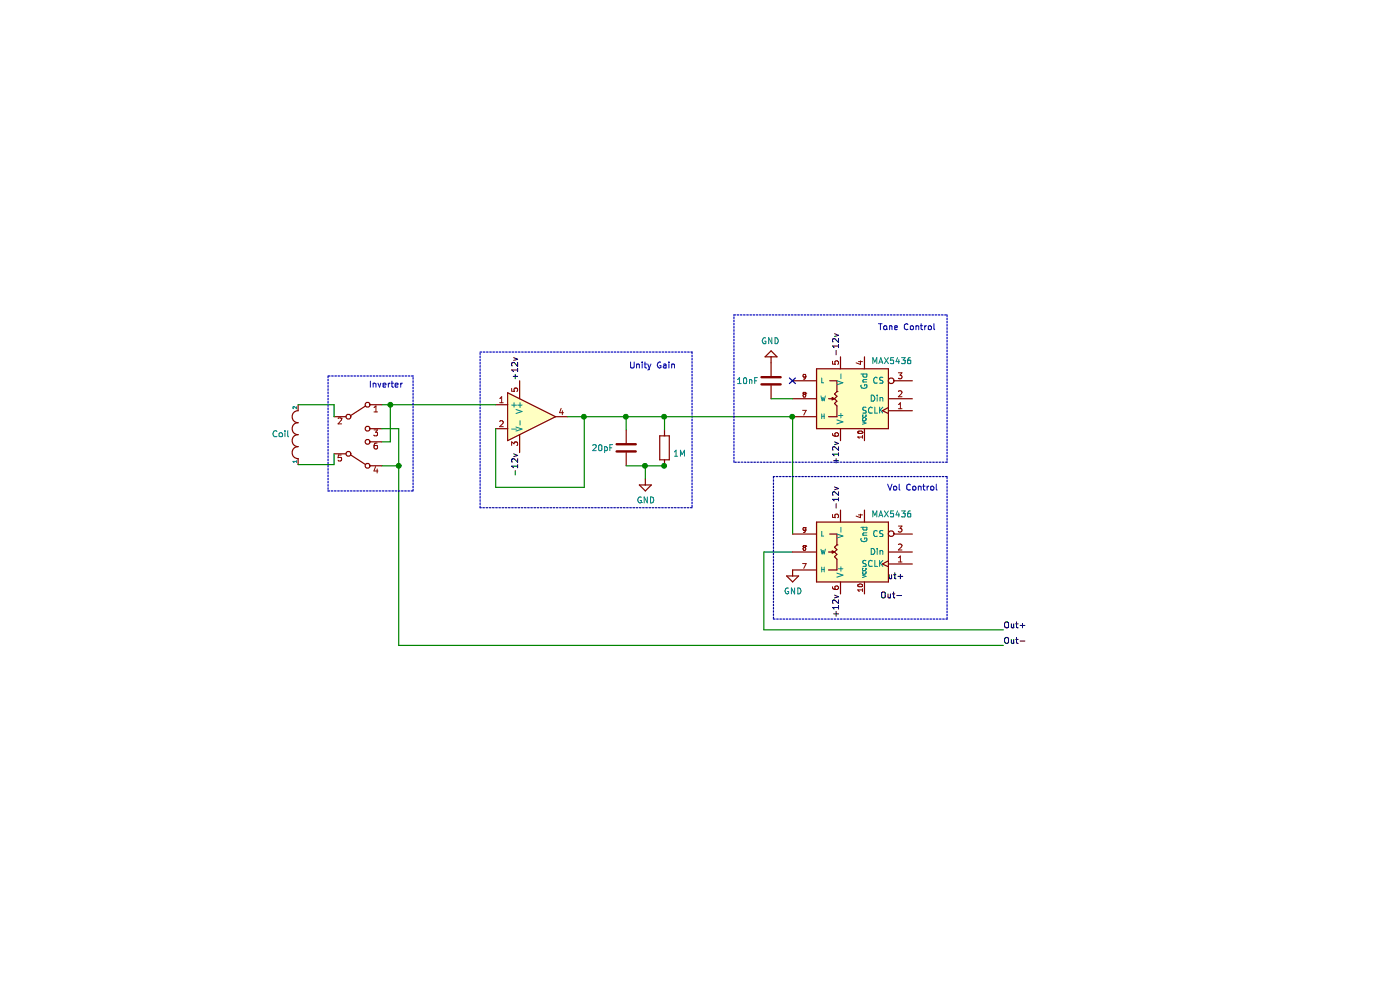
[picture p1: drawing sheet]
EESchema Schematic File Version 4
LIBS:Unity Gain Digipot Vol-tone-cache
EELAYER 26 0
EELAYER END
$Descr A4 11693 8268
encoding utf-8
Sheet 1 1
Title ""
Date ""
Rev ""
Comp ""
Comment1 ""
Comment2 ""
Comment3 ""
Comment4 ""
$EndDescr
$Comp
L Amplifier_Audio:LM1875 U?
U 1 1
P 4440 3480
F 0 "U?" H 4470 3660 50  0001 L CNN
F 1 "LM1875" H 4783 3434 50  0001 L CNN
F 2 "Package_TO_SOT_THT:TO-220-5_Vertical_StaggeredType1_Py3.7mm" H 4440 3480 50  0001 C CIN
F 3 "http://www.ti.com/lit/ds/symlink/lm1875.pdf" H 4440 3480 50  0001 C CNN
	1    4440 3480
	1    0    0    -1  
$EndComp
$Comp
L Device:R R?
U 1 1
P 5550 3740
F 0 "R?" H 5620 3787 50  0001 L CNN
F 1 "1M" H 5620 3694 50  0000 L CNN
F 2 "" V 5480 3740 50  0001 C CNN
F 3 "~" H 5550 3740 50  0001 C CNN
	1    5550 3740
	1    0    0    -1  
$EndComp
$Comp
L Device:C C?
U 1 1
P 5230 3740
F 0 "C?" H 5345 3787 50  0001 L CNN
F 1 "20pF" H 4940 3740 50  0000 L CNN
F 2 "" H 5268 3590 50  0001 C CNN
F 3 "~" H 5230 3740 50  0001 C CNN
	1    5230 3740
	1    0    0    -1  
$EndComp
Wire Wire Line
	4740 3480 4880 3480
Wire Wire Line
	5230 3590 5230 3480
Connection ~ 5230 3480
Wire Wire Line
	5230 3480 5550 3480
Wire Wire Line
	5550 3590 5550 3480
Connection ~ 5550 3480
$Comp
L power:GND #PWR?
U 1 1
P 5390 4000
F 0 "#PWR?" H 5390 3750 50  0001 C CNN
F 1 "GND" H 5395 3824 50  0000 C CNN
F 2 "" H 5390 4000 50  0001 C CNN
F 3 "" H 5390 4000 50  0001 C CNN
	1    5390 4000
	1    0    0    -1  
$EndComp
Wire Wire Line
	5230 3890 5390 3890
Wire Wire Line
	5560 3890 5560 3900
Connection ~ 5550 3890
Wire Wire Line
	5550 3890 5560 3890
Wire Wire Line
	5390 4000 5390 3890
Connection ~ 5390 3890
Wire Wire Line
	5390 3890 5550 3890
Wire Wire Line
	4880 3480 4880 4070
Wire Wire Line
	4880 4070 4140 4070
Wire Wire Line
	4140 4070 4140 3580
Connection ~ 4880 3480
Wire Wire Line
	4880 3480 5230 3480
$Comp
L power:GND #PWR?
U 1 1
P 6620 4760
F 0 "#PWR?" H 6620 4510 50  0001 C CNN
F 1 "GND" H 6625 4584 50  0000 C CNN
F 2 "" H 6620 4760 50  0001 C CNN
F 3 "" H 6620 4760 50  0001 C CNN
	1    6620 4760
	1    0    0    -1  
$EndComp
Text Label 4340 3180 1    50   ~ 0
+12v
Text Label 7020 4960 3    50   ~ 0
+12v
Text Label 7020 4260 1    50   ~ 0
-12v
Text Label 4340 3780 3    50   ~ 0
-12v
Text Label 7360 4850 0    50   ~ 0
Out+
$Comp
L pspice:INDUCTOR L?
U 1 1
P 2490 3630
F 0 "L?" V 2537 3587 50  0001 R CNN
F 1 "Coil" V 2490 3850 50  0000 R CNN
F 2 "" H 2490 3630 50  0001 C CNN
F 3 "" H 2490 3630 50  0001 C CNN
	1    2490 3630
	0    -1   -1   0   
$EndComp
$Comp
L Potentiometer_Digital:MAX5436 U?
U 1 1
P 7120 3330
F 0 "U?" H 6920 2940 50  0001 C CNN
F 1 "MAX5436" H 6790 3020 50  0000 C CNN
F 2 "" H 7120 3330 50  0001 C CNN
F 3 "https://datasheets.maximintegrated.com/en/ds/MAX5436-MAX5439.pdf" H 7120 3330 50  0001 C CNN
	1    7120 3330
	-1   0    0    1   
$EndComp
$Comp
L power:GND #PWR?
U 1 1
P 6440 3030
F 0 "#PWR?" H 6440 2780 50  0001 C CNN
F 1 "GND" H 6445 2854 50  0000 C CNN
F 2 "" H 6440 3030 50  0001 C CNN
F 3 "" H 6440 3030 50  0001 C CNN
	1    6440 3030
	-1   0    0    1   
$EndComp
Text Label 7020 3680 3    50   ~ 0
+12v
Text Label 7020 2980 1    50   ~ 0
-12v
Text Label 7350 5010 0    50   ~ 0
Out-
$Comp
L Device:C C?
U 1 1
P 6440 3180
F 0 "C?" H 6555 3227 50  0001 L CNN
F 1 "10nF" H 6150 3180 50  0000 L CNN
F 2 "" H 6478 3030 50  0001 C CNN
F 3 "~" H 6440 3180 50  0001 C CNN
	1    6440 3180
	1    0    0    -1  
$EndComp
Wire Wire Line
	6620 3330 6440 3330
Wire Notes Line
	4010 4240 4010 2940
Wire Notes Line
	4010 2940 5780 2940
Wire Notes Line
	5780 2940 5780 4240
Wire Notes Line
	5780 4240 4010 4240
Wire Wire Line
	5550 3480 6620 3480
Text Notes 5650 3090 2    50   ~ 0
Unity Gain
Wire Notes Line
	6130 3860 6130 2630
Wire Notes Line
	6130 2630 7910 2630
Wire Notes Line
	7910 2630 7910 3860
Wire Notes Line
	7910 3860 6130 3860
Text Notes 7820 2770 2    50   ~ 0
Tone Control
Wire Wire Line
	6620 4460 6620 3480
Connection ~ 6620 3480
Wire Wire Line
	6620 4610 6380 4610
Wire Wire Line
	6380 4610 6380 5260
Wire Notes Line
	6460 5170 7910 5170
Wire Notes Line
	7910 5170 7910 3980
Wire Notes Line
	7910 3980 6460 3980
Wire Notes Line
	6460 3980 6460 5170
Text Notes 7840 4110 2    50   ~ 0
Vol Control
Wire Wire Line
	6380 5260 8380 5260
Text Label 8380 5260 0    50   ~ 0
Out+
Text Label 8380 5390 0    50   ~ 0
Out-
$Comp
L Potentiometer_Digital:MAX5436 U?
U 1 1
P 7120 4610
F 0 "U?" H 6920 4200 50  0001 C CNN
F 1 "MAX5436" H 6790 4300 50  0000 C CNN
F 2 "" H 7120 4610 50  0001 C CNN
F 3 "https://datasheets.maximintegrated.com/en/ds/MAX5436-MAX5439.pdf" H 7120 4610 50  0001 C CNN
	1    7120 4610
	-1   0    0    1   
$EndComp
$Comp
L Switch:SW_DPDT_x2 SW?
U 1 1
P 2990 3480
F 0 "SW?" H 2990 3676 50  0001 C CNN
F 1 "SW_DPDT_x2" H 2990 3677 50  0001 C CNN
F 2 "" H 2990 3480 50  0001 C CNN
F 3 "" H 2990 3480 50  0001 C CNN
	1    2990 3480
	1    0    0    -1  
$EndComp
$Comp
L Switch:SW_DPDT_x2 SW?
U 2 1
P 2990 3790
F 0 "SW?" H 2990 3986 50  0001 C CNN
F 1 "SW_DPDT_x2" H 2990 3987 50  0001 C CNN
F 2 "" H 2990 3790 50  0001 C CNN
F 3 "" H 2990 3790 50  0001 C CNN
	2    2990 3790
	1    0    0    1   
$EndComp
Wire Wire Line
	3260 3690 3190 3690
Wire Wire Line
	3330 3890 3190 3890
Wire Wire Line
	2490 3380 2790 3380
Wire Wire Line
	2790 3380 2790 3480
Wire Wire Line
	2490 3880 2790 3880
Wire Wire Line
	2790 3880 2790 3790
Wire Wire Line
	8380 5390 3330 5390
Wire Wire Line
	3330 5390 3330 3890
Connection ~ 3330 3890
Wire Wire Line
	3190 3380 3260 3380
Wire Wire Line
	3260 3690 3260 3380
Connection ~ 3260 3380
Wire Wire Line
	3260 3380 4140 3380
Wire Wire Line
	3190 3580 3330 3580
Wire Wire Line
	3330 3580 3330 3890
Wire Wire Line
	3330 3890 3330 3900
Wire Notes Line
	2740 4100 3450 4100
Wire Notes Line
	3450 4100 3450 3140
Wire Notes Line
	3450 3140 2740 3140
Wire Notes Line
	2740 3140 2740 4100
Text Notes 3370 3250 2    50   ~ 0
Inverter
NoConn ~ 6620 3180
$EndSCHEMATC
